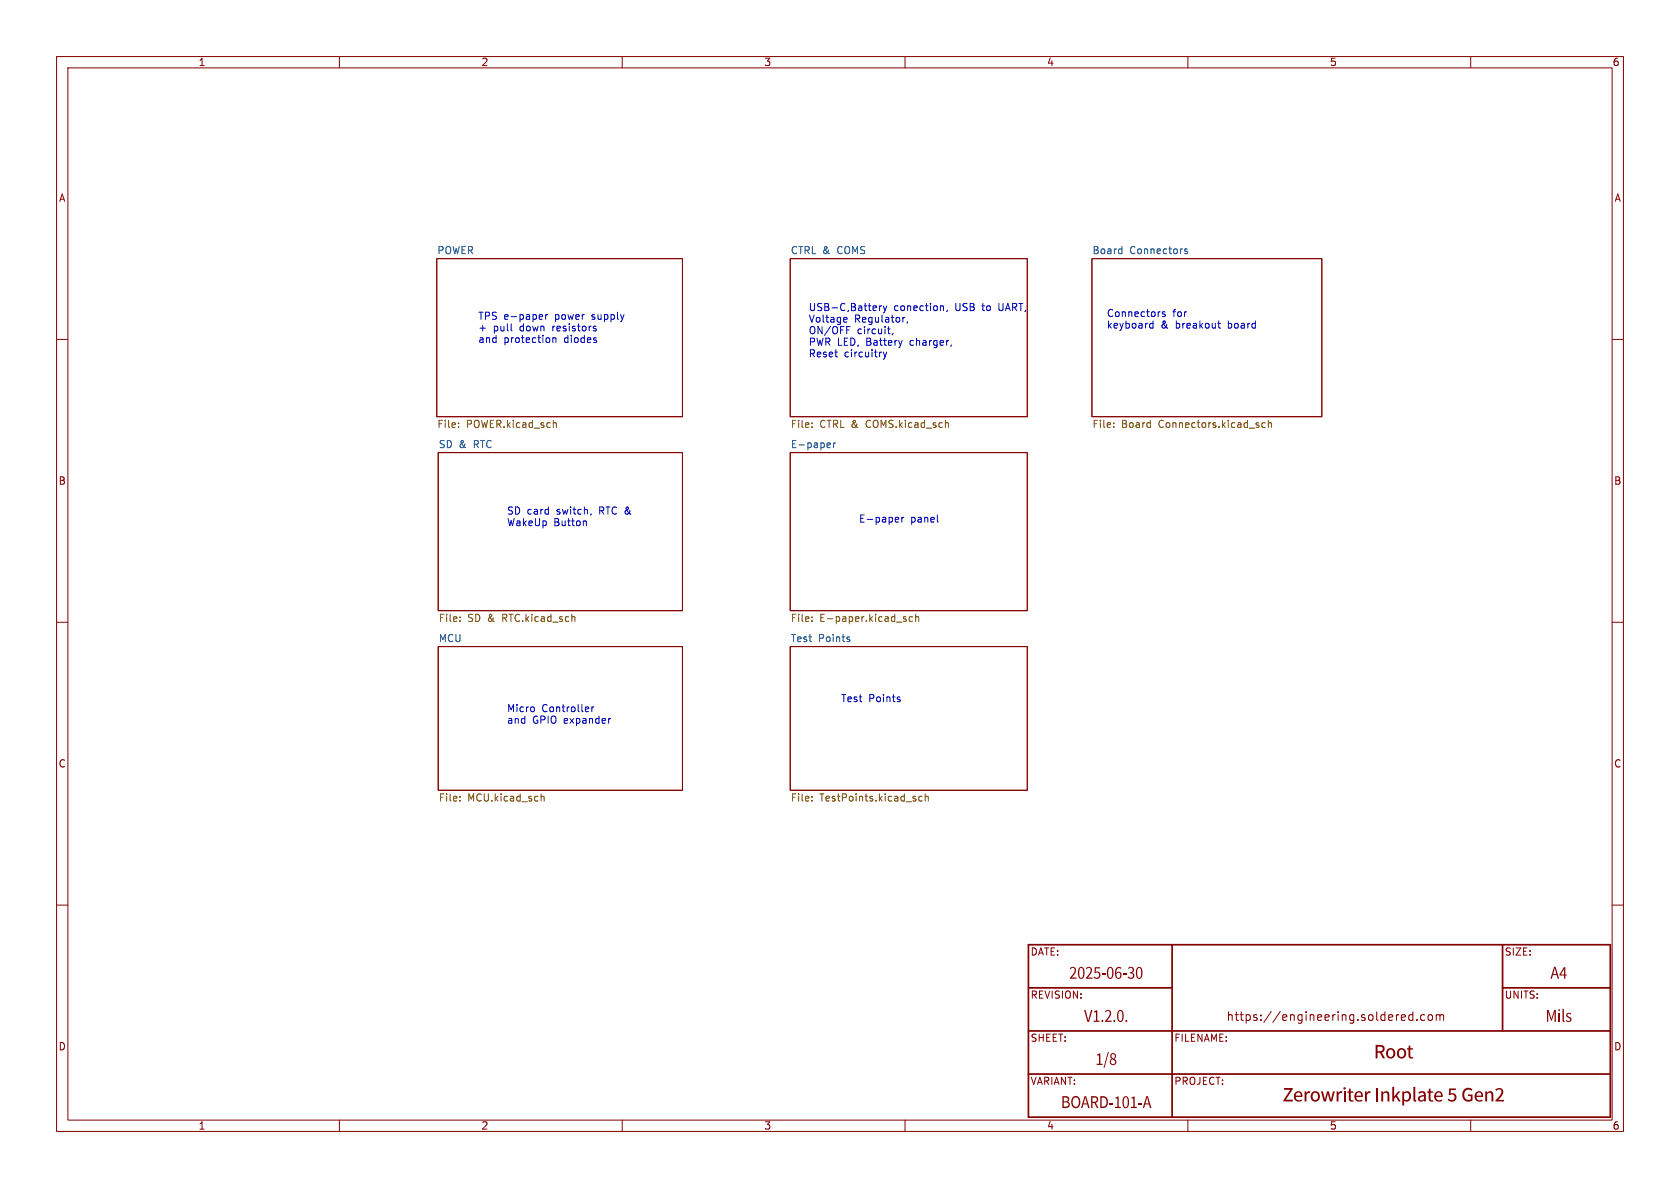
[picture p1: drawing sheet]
<svg xmlns="http://www.w3.org/2000/svg" width="297mm" height="210mm" viewBox="0 0 297 210" stroke-linecap="round" stroke-linejoin="round" font-family="sans-serif">
<g fill="none" stroke="#840000" stroke-width=".18">
<path d="M10 10h277v190h-277zM12 12h273v186h-273zM60 10v2M110 10v2M160 10v2M210 10v2M260 10v2M10 60h2M77.2 45.7h43.4v28h-43.4zM139.7 45.7h41.9v28h-41.9zM193 45.7h40.7v28h-40.7zM285 60h2"/>
<path d="M77.5 80h43.1v28h-43.1zM139.7 80h41.9v28h-41.9zM10 110h2M77.5 114.3h43.1v25.4h-43.1zM139.7 114.3h41.9v25.4h-41.9zM285 110h2M10 160h2M285 160h2M248 179.4h.4l.1 .3-.8 .2M249.8 179.4h-.5l-.3 .3v.4l.2 .2h.6M249.8 178.9v1.5M251.9 179.4h-.5l-.2 .3v.4l.1 .2h.6"/>
<path d="M252.5 179.5l.2-.1 .5 .1 .1 .6-.2 .2-.4 .1-.2-.2zM253.9 179.5l.4-.1 .3 .2M253.9 179.4v1M254.6 179.6l.2-.2h.3l.1 1M254.6 179.6v.8M60 198v2M110 198v2M160 198v2M210 198v2M248.4 180.3l-.4 .1M250.5 180.2v.2M260 198v2"/>
</g>
<path d="M181.8 167h102.9v30.5h-102.9zM181.8 174.6h25.4M207.2 167v30.5M265.6 167v15.2M265.6 174.6h19.1M181.8 182.2h102.9M181.8 189.9h102.9" fill="none" stroke="#840000" stroke-width=".31"/>
<g fill="none" stroke="#725600" stroke-width=".18">
<path d="M81.1 75.4v.2M81.1 74.8v.1M97.9 74.8h.4l.1 .8M143.5 74.8v.1M143.5 75.4v.2M167.5 74.7l.2 .2v.7M196.9 75.4v.2M196.9 74.8v.1M223.7 74.8l-.4-.1-.2 .3 .1 .5h.5M224.2 74.8l.2-.1 .3 .1 .1 .8M224.2 74.3v1.3M81.3 109.1v.1"/>
<path d="M81.3 109.7v.2M101.6 109.1v.8M143.5 109.1v.1M143.5 109.7v.2M160.1 109.4l.1 .2-.1 .3M160.1 109l.1 .1M161.3 109.1l-.3-.1-.3 .3 .1 .5h.5M161.9 109.1l.2-.1 .3 .1v.8M161.9 108.6v1.3M81.3 141.5v.1M81.3 140.8v.1M95.7 140.3v1.3"/>
<path d="M95.7 140.9l.1-.1h.3l.1 .8M143.5 141.5v.1M143.5 140.8v.1M163 140.8h-.3l-.3 .2 .1 .5h.5M163.6 140.9l.1-.1h.4v.8M163.6 140.3v1.3"/>
</g>
<path d="M198.2 44l.1 .1M198.3 43.6v1.2M198.3 44.8h-.1M209.9 44.1l-.3-.1-.2 .2 .1 .2 .4 .1v.3h-.5M146.4 78.3h.4v.3l-.6 .1M146.8 79.1h-.4M147.4 78.3v.8M147.7 78.3l-.3 .2M150.1 113l.2 .2-.2 .2M150.1 112.6h.1" fill="none" stroke="#006464" stroke-width=".18"/>
<g fill="none" stroke="#0000c2" stroke-width=".18">
<path d="M90.4 58.4l.1 .1M95.7 55.6l.2 .3-.6 .1M95.9 56.4l-.2 .1M96.5 55.6v.9M96.8 55.6l-.3 .3M97.7 59.7v.8M97.7 59.8l.2-.1 .3 .1 .1 .7M105.1 58.1h.3v.2l-.2 .2h-.2M105.1 57.7h.3M149.3 56.1l.4 .1v.2l-.6 .1M149.7 56.9l-.4 .1M149.7 57.7h.6"/>
<path d="M155.5 54.1v.8M155.9 54.1l-.4 .2M156.2 54.1l.3 .8M156.5 54.9l-.2 .4M156.8 54.1l-.3 .8M156.9 58.2h.5M157.1 58.8l.3 .2M157.9 58.9l-.2 .3M160 56.1l-.3 .1M160.5 56.9l-.2 .2M166.4 54.1l.4 .1v.7M167.5 54.8l-.2 .3"/>
<path d="M203.4 57.9h.4M203.4 57.2h.4M203.8 56.7v1.3M206 55.2l-.3-.1-.2 .2v.2l.5 .1v.3h-.5M215.3 57.2h.5M215.5 56.7v1.1l.3 .2M156.2 62.2l.3 .9M156.5 63.1l-.3 .4M156.8 62.2l-.3 .9M159.5 60.2l-.3 .8M168.2 61l-.1 .2M103.5 92.1l.2 .2v.6"/>
<path d="M104.5 90.8l-.1 .3M158.5 91.4l.3 .1 .1 .3-.6 .1M158.8 92.2l-.3 .1M159.4 91.4v.9M159.8 91.4l-.4 .3M165.8 92.2l.1 .1M94.4 125.1v.6M104 125l.1 .3-.6 .1M104.6 125v.8M105 125l-.4 .2M108 127l-.3 .1M159 123.6l.2 .2-.2 .2"/>
<path d="M159 123.2l.1 .1"/>
</g>
<g font-size="3.5" fill="#840000">
<text x="242.9" y="188.3">Root</text>
<text x="226.7" y="195.9">ZerowriterInkplate5Gen2</text>
</g>
<g font-size="3.2" fill="#840000">
<text x="189" y="174.1">2025-06-30</text>
<text x="274.1" y="174.1">A4</text>
<text x="191.6" y="181.7">V1.2.0.</text>
<text x="273.2" y="181.7">Mils</text>
<text x="193.7" y="189.3">1/8</text>
<text x="187.6" y="197">BOARD-101-A</text>
</g>
<text font-size="2.1" fill="#840000" x="216.7" y="180.7">https://engineering.soldered.com</text>
<g font-size="1.8" fill="#840000">
<text x="35" y="11.9">1</text>
<text x="85" y="11.9">2</text>
<text x="135" y="11.9">3</text>
<text x="185" y="11.9">4</text>
<text x="235" y="11.9">5</text>
<text x="285" y="11.9">6</text>
<text x="10.3" y="35.9">A</text>
<text x="285.3" y="35.9">A</text>
<text x="10.3" y="85.9">B</text>
<text x="285.3" y="85.9">B</text>
<text x="10.3" y="135.9">C</text>
<text x="285.3" y="135.9">C</text>
<text x="182.1" y="169.1">DATE:</text>
<text x="265.9" y="169.1">SIZE:</text>
<text x="182.1" y="176.7">REVISION:</text>
<text x="265.9" y="176.7">UNITS:</text>
<text x="10.3" y="185.9">D</text>
<text x="182.1" y="184.4">SHEET:</text>
<text x="207.5" y="184.4">FILENAME:</text>
<text x="285.3" y="185.9">D</text>
<text x="182.1" y="192">VARIANT:</text>
<text x="207.5" y="192">PROJECT:</text>
<text x="35" y="199.9">1</text>
<text x="85" y="199.9">2</text>
<text x="135" y="199.9">3</text>
<text x="185" y="199.9">4</text>
<text x="235" y="199.9">5</text>
<text x="285" y="199.9">6</text>
</g>
<g font-size="1.8" fill="#006464">
<text x="77.2" y="45">POWER</text>
<text x="139.7" y="45">CTRL &amp;</text>
<text x="148.1" y="45">COMS</text>
<text x="193" y="45">Board</text>
<text x="199.7" y="45">Connectors</text>
<text x="77.5" y="79.3">SD &amp;</text>
<text x="83.9" y="79.3">RTC</text>
<text x="139.7" y="79.3">E-paper</text>
<text x="77.5" y="113.6">MCU</text>
<text x="139.7" y="113.6">Test</text>
<text x="144.7" y="113.6">Points</text>
</g>
<g font-size="1.8" fill="#0000c2">
<text x="84.5" y="56.6">TPS e-paper</text>
<text x="84.5" y="58.7">+</text>
<text x="87.2" y="58.7">pull</text>
<text x="92" y="58.7">down</text>
<text x="97.9" y="58.7">resistors</text>
<text x="98.2" y="56.6">power</text>
<text x="104.9" y="56.6">supply</text>
<text x="142.9" y="55.1">USB-C,Battery</text>
<text x="142.9" y="57.1">Voltage</text>
<text x="142.9" y="59.2">ON/OFF</text>
<text x="151.1" y="57.1">Regulator,</text>
<text x="151.5" y="59.2">circuit,</text>
<text x="158" y="55.1">conection,</text>
<text x="169" y="55.1">USB</text>
<text x="174" y="55.1">to</text>
<text x="177" y="55.1">UART,</text>
<text x="195.6" y="56.1">Connectors</text>
<text x="195.6" y="58.2">keyboard</text>
<text x="205.2" y="58.2">&amp;</text>
<text x="207.3" y="56.1">for</text>
<text x="208" y="58.2">breakout</text>
<text x="217.4" y="58.2">board</text>
<text x="84.5" y="60.7">and</text>
<text x="89.1" y="60.7">protection</text>
<text x="99.9" y="60.7">diodes</text>
<text x="142.9" y="61.2">PWR LED,</text>
<text x="142.9" y="63.3">Reset</text>
<text x="149.2" y="63.3">circuitry</text>
<text x="153.3" y="61.2">Battery</text>
<text x="161.1" y="61.2">charger,</text>
<text x="89.5" y="91.1">SD card</text>
<text x="89.5" y="93.1">WakeUp</text>
<text x="97.9" y="93.1">Button</text>
<text x="98.5" y="91.1">switch,</text>
<text x="106.2" y="91.1">RTC &amp;</text>
<text x="151.8" y="92.5">E-paper</text>
<text x="161" y="92.5">panel</text>
<text x="89.5" y="126">Micro</text>
<text x="95.8" y="126">Controller</text>
<text x="148.6" y="124.2">Test</text>
<text x="153.6" y="124.2">Points</text>
<text x="89.5" y="128">and</text>
<text x="94.2" y="128">GPIO expander</text>
</g>
<g font-size="1.8" fill="#725600">
<text x="77.2" y="76">File:</text>
<text x="82.4" y="76">POWER.kicad_sch</text>
<text x="139.7" y="76">File:</text>
<text x="144.9" y="76">CTRL &amp;</text>
<text x="153.4" y="76">COMS.kicad_sch</text>
<text x="193" y="76">File:</text>
<text x="198.3" y="76">Board</text>
<text x="204.9" y="76">Connectors.kicad_sch</text>
<text x="77.5" y="110.3">File:</text>
<text x="82.7" y="110.3">SD &amp;</text>
<text x="89.1" y="110.3">RTC.kicad_sch</text>
<text x="139.7" y="110.3">File:</text>
<text x="144.9" y="110.3">E-paper.kicad_sch</text>
<text x="77.5" y="142">File:</text>
<text x="82.7" y="142">MCU.kicad_sch</text>
<text x="139.7" y="142">File:</text>
<text x="144.9" y="142">TestPoints.kicad_sch</text>
</g>
</svg>
